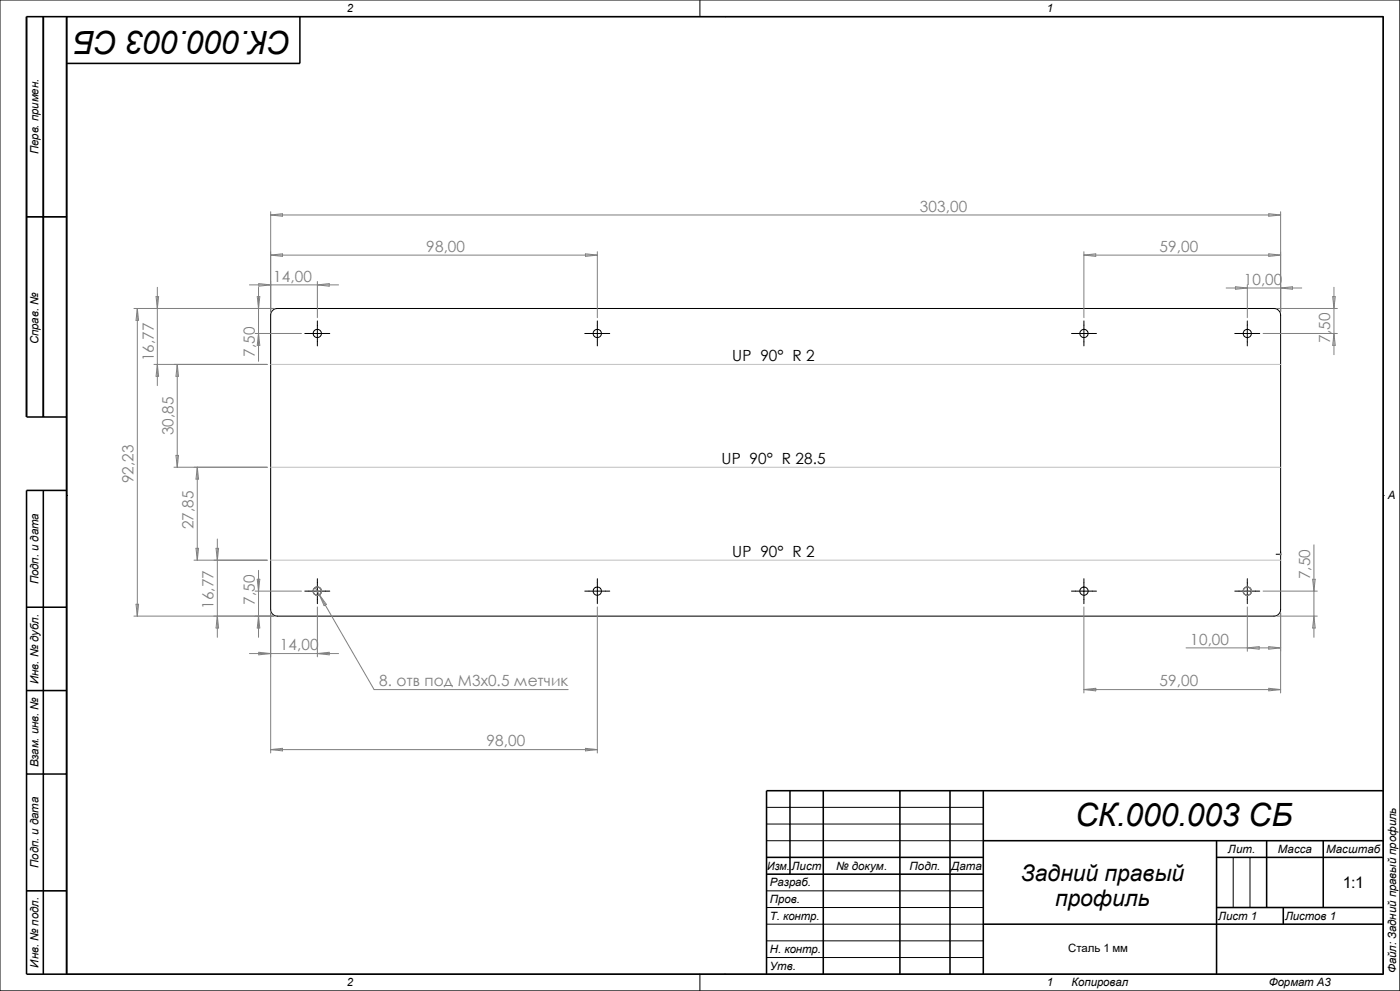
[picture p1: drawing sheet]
<svg xmlns="http://www.w3.org/2000/svg" width="420mm" height="297mm" viewBox="0 0 420 297" stroke-linecap="round" stroke-linejoin="round" font-family="sans-serif">
<g fill="none" stroke="#000" stroke-width=".3">
<path d="M0 0h419.9v297h-419.9zM20 5h395v287h-395zM210 0v5M217.5 5h.1M8 65h12M81.8 93l.6-.4 .8-.1h299a2.02 2.02 0 0 1 2 1.9v88.3a2.02 2.02 0 0 1-2 2h-299a2.02 2.02 0 0 1-2-2v-88.3l.1-.7zM91.4 99.9h7.5M95.2 96.2v7.5M175.4 99.9h7.5M179.2 96.2v7.5M321.4 99.9h7.5M325.2 96.2v7.5"/>
<path d="M370.4 99.9h7.5M374.2 96.2v7.5M20 148.5h.1M415 148.5h.1M91.4 177.2h7.5M95.2 173.4v7.5M175.4 177.2h7.5M179.2 173.4v7.5M321.4 177.2h7.5M325.2 173.4v7.5M370.4 177.2h7.5M374.2 173.4v7.5"/>
<path d="M382.8 166.1h1.4M230 252h65M230 242h65M230 247h65M370 257v15M375 257v15M230 277h65M230 267h65M230 272h65M210 292v5M217.5 292h.1M230 282h65"/>
<path d="M230 287h65"/>
<circle cx="95.2" cy="99.9" r="1.26"/>
<circle cx="179.2" cy="99.9" r="1.27"/>
<circle cx="325.2" cy="99.9" r="1.26"/>
<circle cx="374.2" cy="99.9" r="1.26"/>
<circle cx="95.2" cy="177.2" r="1.24"/>
<circle cx="179.2" cy="177.2" r="1.25"/>
<circle cx="325.2" cy="177.2" r="1.24"/>
<circle cx="374.2" cy="177.2" r="1.24"/>
</g>
<g fill="none" stroke="#000" stroke-width=".47">
<path d="M13 5v120M20 5v287M90 5v14h-70M8 65h12M20 125h-12v-120h407v287h-407v-145h12M13 147v145M8 182h12M8 207h12M8 232h12M237 237v25M247 237v55M270 237v55"/>
<path d="M285 237v55M295 237v55M415 237h-185v55M230 257h65M295 252h120M365 257h50M365 252v40M380 252v20M397 252v20M8 267h12M230 262h65M295 277h120"/>
<path d="M365 272h50M385 272v5"/>
</g>
<path d="M81.2 109.2h303M81.2 140h303M81.2 167.9h303" fill="none" stroke="#c0c0c0" stroke-width=".3"/>
<g fill="none" stroke="#808080" stroke-width=".3">
<path d="M81.2 76.5h98M81.2 76.5l3.6-.4v.7zM81.2 63.5v29.9M81.2 64.4l3.6-.3v.7zM81.2 64.4h303M175.6 76.1l3.6 .4-3.6 .3zM179.2 75.4v19.8M325.2 76.5h59M325.2 75.4v19.8M325.2 76.5l3.5-.4v.7zM380.6 76.1l3.6 .4-3.6 .3zM380.6 64.1l3.6 .3-3.6 .4z"/>
<path d="M384.2 63.5v29.9M40.2 92.5h42M41.2 92.5v92.2M41.2 92.5l.4 3.5h-.8zM46.8 88.9h.8l-.4 3.6zM47.2 86.1v29.5M74.8 85.4h26.8M76.5 99.9h13.9M77.2 88.9h.7l-.3 3.6zM77.6 86.1v22.2M77.6 99.9l.3 3.6h-.7zM77.6 85l3.6 .4-3.6 .4z"/>
<path d="M95.2 85.4l3.6-.4v.8zM95.2 84.4v10.8M367.8 86.3h22.7M370.6 85.9l3.6 .4-3.6 .4zM374.2 85.3v9.9M378.9 99.9h22.3M383.2 92.5h18M384.2 86.3l3.5-.4v.8zM399.8 88.9h.8l-.4 3.6zM400.2 99.9l.4 3.6h-.8zM400.2 86.1v20.2M46.2 109.2h34"/>
<path d="M47.2 109.2l.4 3.6h-.8zM53.2 109.2l.4 3.6h-.8zM53.2 109.2v30.8M52.8 136.5h.8l-.4 3.5zM52.2 140h28M59.2 140v27.9M59.2 140l.4 3.6h-.8zM58.2 167.9h22M58.8 164.3h.8l-.4 3.6zM64.8 164.3h.8l-.4 3.6zM65.2 161.5v29.5M76.5 177.2h13.9"/>
<path d="M77.2 173.6h.7l-.3 3.6zM77.6 170.9v20.1M94.6 176.1l1.2 2.2M94.7 177.2h1M95.8 178.3l16.4 28.4h58.2M95.8 178.3l2.1 2.8-.7 .4zM373.7 177.2h1M378.9 177.2h16.3M384 166.1h.3M384 166l.3 .3M384.2 166v.3M384.3 166l-.3 .3"/>
<path d="M393.8 173.6h.7l-.3 3.6zM394.2 163.3v27.7M40.2 184.7h42M40.8 181.1h.8l-.4 3.6zM65.2 184.7l.4 3.5h-.8zM74.8 195.9h26.8M77.6 184.7l.3 3.5h-.7zM77.6 195.5l3.6 .4-3.6 .4zM81.2 183.7v42M95.2 195.9l3.6-.4v.8zM95.2 181.9v14.9M179.2 181.9v43.8"/>
<path d="M325.2 181.9v25.8M355.8 194.2h28.4M374.2 181.9v13.3M374.2 194.2l3.5-.4v.8zM380.6 193.8l3.6 .4-3.6 .4zM383.2 184.7h12M384.2 183.7v24M394.2 184.7l.3 3.5h-.7zM325.2 206.7l3.5-.4v.8zM325.2 206.7h59M380.6 206.3l3.6 .4-3.6 .4zM81.2 224.7l3.6-.4v.7z"/>
<path d="M81.2 224.7h98M175.6 224.3l3.6 .4-3.6 .3z"/>
<circle cx="95.2" cy="177.2" r="1.24"/>
<circle cx="374.2" cy="177.2" r="1.26"/>
</g>
<g font-size="9.6">
<text x="87.4" y="9.3" transform="rotate(-180 87.4 9.3)">СК.000.003 СБ</text>
<text x="322.5" y="247.7">СК.000.003 СБ</text>
</g>
<g font-size="6.9">
<text x="306.2" y="264">Задний правый</text>
<text x="316.5" y="271.5">профиль</text>
</g>
<text font-size="4.8" x="402.8" y="266.1">1:1</text>
<g font-size="4.6" fill="#808080">
<text x="275.9" y="63.5">303,00</text>
<text x="127.9" y="75.5">98,00</text>
<text x="347.9" y="75.5">59,00</text>
<text x="82" y="84.5">14,00</text>
<text x="373.1" y="85.4">10,00</text>
<text x="76.5" y="107" transform="rotate(-90 76.5 107)">7,50</text>
<text x="399.1" y="102.7" transform="rotate(-90 399.1 102.7)">7,50</text>
<text x="46.1" y="108.3" transform="rotate(-90 46.1 108.3)">16,77</text>
<text x="52.1" y="130.5" transform="rotate(-90 52.1 130.5)">30,85</text>
<text x="40.1" y="144.8" transform="rotate(-90 40.1 144.8)">92,23</text>
<text x="58.1" y="158.7" transform="rotate(-90 58.1 158.7)">27,85</text>
<text x="393.1" y="173.6" transform="rotate(-90 393.1 173.6)">7,50</text>
<text x="64.1" y="182.5" transform="rotate(-90 64.1 182.5)">16,77</text>
<text x="76.5" y="181.3" transform="rotate(-90 76.5 181.3)">7,50</text>
<text x="84" y="194.9">14,00</text>
<text x="357.1" y="193.3">10,00</text>
<text x="113.8" y="205.7">8. отв под M3x0.5 метчик</text>
<text x="347.9" y="205.7">59,00</text>
<text x="145.9" y="223.7">98,00</text>
</g>
<g font-size="4.6">
<text x="219.7" y="108.3">UP 90° R 2</text>
<text x="216.5" y="139.1">UP 90° R 28.5</text>
<text x="219.7" y="167">UP 90° R 2</text>
</g>
<g font-size="3.4">
<text x="104" y="3.6">2</text>
<text x="314" y="3.6">1</text>
<text x="11.6" y="46.3" transform="rotate(-90 11.6 46.3)">Перв. примен.</text>
<text x="11.6" y="103.2" transform="rotate(-90 11.6 103.2)">Справ. №</text>
<text x="416.3" y="149.6">A</text>
<text x="11.6" y="175.1" transform="rotate(-90 11.6 175.1)">Подп. и дата</text>
<text x="11.6" y="205" transform="rotate(-90 11.6 205)">Инв. № дубл.</text>
<text x="11.6" y="230" transform="rotate(-90 11.6 230)">Взам. инв. №</text>
<text x="368.4" y="255.6">Лит.</text>
<text x="383.3" y="255.6">Масса</text>
<text x="397.8" y="255.6">Масштаб</text>
<text x="11.6" y="260.1" transform="rotate(-90 11.6 260.1)">Подп. и дата</text>
<text x="230.2" y="260.6">Изм.</text>
<text x="237.4" y="260.6">Лист</text>
<text x="250.8" y="260.6">№ докум.</text>
<text x="272.8" y="260.6">Подп.</text>
<text x="285.3" y="260.6">Дата</text>
<text x="231" y="265.6">Разраб.</text>
<text x="231" y="275.6">Т. контр.</text>
<text x="231" y="270.6">Пров.</text>
<text x="365.5" y="275.6">Лист 1</text>
<text x="385.5" y="275.6">Листов 1</text>
<text x="231" y="285.6">Н. контр.</text>
<text x="320.4" y="285.3">Сталь 1 мм</text>
<text x="11.6" y="290" transform="rotate(-90 11.6 290)">Инв. № подл.</text>
<text x="231" y="290.6">Утв.</text>
<text x="418.8" y="291.7" transform="rotate(-90 418.8 291.7)">Файл: Задний правый профиль</text>
<text x="104" y="295.6">2</text>
<text x="314" y="295.6">1</text>
<text x="321.4" y="295.6">Копировал</text>
<text x="380.6" y="295.6">Формат А3</text>
</g>
</svg>
